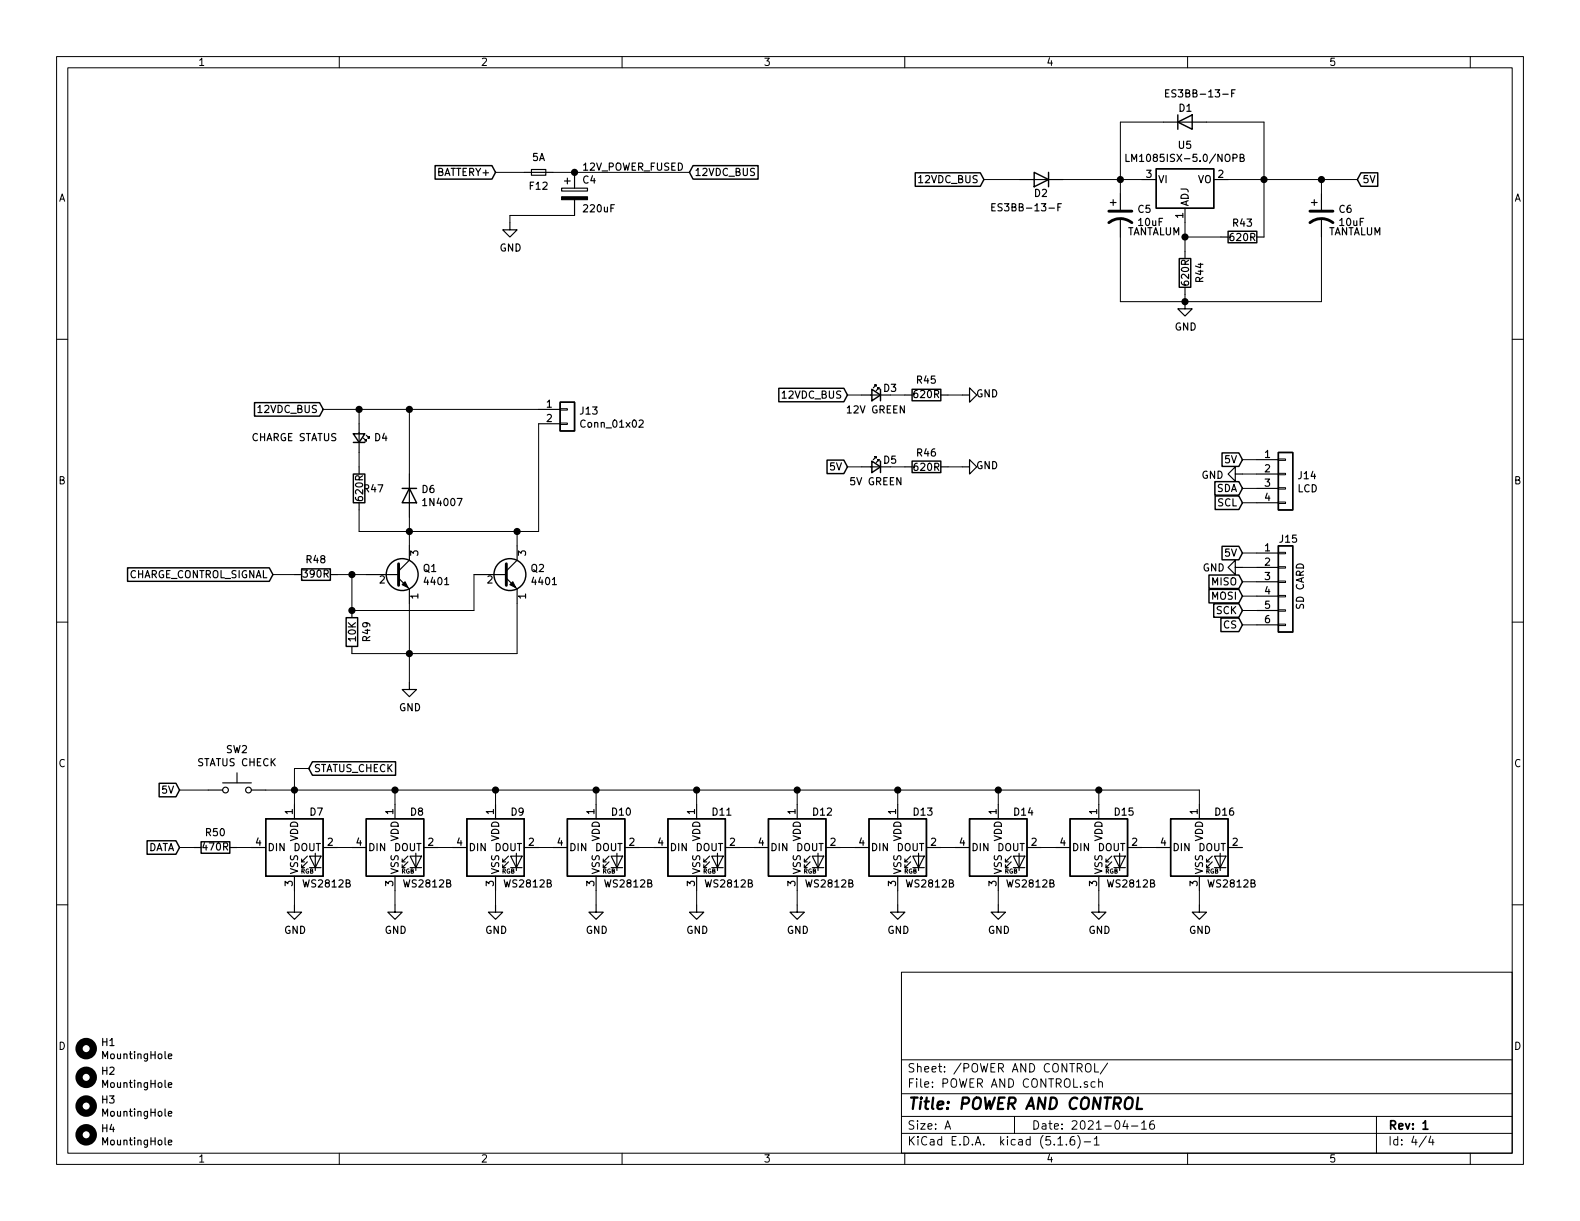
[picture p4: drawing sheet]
EESchema Schematic File Version 4
EELAYER 30 0
EELAYER END
$Descr A 11000 8500
encoding utf-8
Sheet 4 4
Title "POWER AND CONTROL"
Date "2021-04-16"
Rev "1"
Comp ""
Comment1 ""
Comment2 ""
Comment3 ""
Comment4 ""
$EndDescr
$Comp
L Device:CP C?
U 1 1
P 4000 1350
AR Path="/607DB345" Ref="C?"  Part="1" 
AR Path="/607CEECB/607DB345" Ref="C?"  Part="1" 
AR Path="/6086926A/607DB345" Ref="C4"  Part="1" 
F 0 "C4" H 4050 1450 50  0000 L CNN
F 1 "220uF" H 4050 1250 50  0000 L CNN
F 2 "Capacitor_THT:CP_Radial_D10.0mm_P5.00mm" H 4038 1200 50  0001 C CNN
F 3 "~" H 4000 1350 50  0001 C CNN
	1    4000 1350
	1    0    0    -1  
$EndComp
Text Label 4050 1200 0    50   ~ 0
12V_POWER_FUSED
$Comp
L power:GND #PWR?
U 1 1
P 3550 1550
AR Path="/607DB34D" Ref="#PWR?"  Part="1" 
AR Path="/607CEECB/607DB34D" Ref="#PWR?"  Part="1" 
AR Path="/6086926A/607DB34D" Ref="#PWR07"  Part="1" 
F 0 "#PWR07" H 3550 1300 50  0001 C CNN
F 1 "GND" H 3555 1377 50  0000 C CNN
F 2 "" H 3550 1550 50  0001 C CNN
F 3 "" H 3550 1550 50  0001 C CNN
	1    3550 1550
	1    0    0    -1  
$EndComp
Wire Wire Line
	4000 1500 3550 1500
Wire Wire Line
	3550 1500 3550 1550
Connection ~ 4000 1200
Text GLabel 4800 1200 2    50   Input ~ 0
12VDC_BUS
$Comp
L Device:Fuse_Small F?
U 1 1
P 3750 1200
AR Path="/607DB35B" Ref="F?"  Part="1" 
AR Path="/607CEECB/607DB35B" Ref="F?"  Part="1" 
AR Path="/6086926A/607DB35B" Ref="F12"  Part="1" 
F 0 "F12" H 3750 1300 50  0000 C CNN
F 1 "5A" H 3750 1100 50  0000 C CNN
F 2 "NiCd Battery Tester:1206_FUSE" H 3750 1200 50  0001 C CNN
F 3 "~" H 3750 1200 50  0001 C CNN
	1    3750 1200
	1    0    0    1   
$EndComp
Wire Wire Line
	3450 1200 3650 1200
Wire Wire Line
	3850 1200 4000 1200
Text GLabel 5900 3250 0    50   Input ~ 0
5V
$Comp
L Device:LED_Small D?
U 1 1
P 6100 2750
AR Path="/607E1CB8" Ref="D?"  Part="1" 
AR Path="/607CEECB/607E1CB8" Ref="D?"  Part="1" 
AR Path="/6086926A/607E1CB8" Ref="D3"  Part="1" 
F 0 "D3" H 5950 2800 50  0000 L CNN
F 1 "12V GREEN" H 6100 2650 50  0000 C CNN
F 2 "LED_THT:LED_D5.0mm_Horizontal_O3.81mm_Z3.0mm" V 6100 2750 50  0001 C CNN
F 3 "~" V 6100 2750 50  0001 C CNN
	1    6100 2750
	-1   0    0    -1  
$EndComp
$Comp
L Device:R R?
U 1 1
P 6450 2750
AR Path="/607E1CBE" Ref="R?"  Part="1" 
AR Path="/607CEECB/607E1CBE" Ref="R?"  Part="1" 
AR Path="/6086926A/607E1CBE" Ref="R45"  Part="1" 
F 0 "R45" V 6550 2750 50  0000 C CNN
F 1 "620R" V 6450 2750 50  0000 C CNN
F 2 "Resistor_SMD:R_1206_3216Metric_Pad1.42x1.75mm_HandSolder" V 6380 2750 50  0001 C CNN
F 3 "~" H 6450 2750 50  0001 C CNN
F 4 "C17972" H 6450 2750 50  0001 C CNN "LCSC"
	1    6450 2750
	0    -1   -1   0   
$EndComp
$Comp
L Device:LED_Small D?
U 1 1
P 6100 3250
AR Path="/607E1CC4" Ref="D?"  Part="1" 
AR Path="/607CEECB/607E1CC4" Ref="D?"  Part="1" 
AR Path="/6086926A/607E1CC4" Ref="D5"  Part="1" 
F 0 "D5" H 5950 3300 50  0000 L CNN
F 1 "5V GREEN" H 6100 3150 50  0000 C CNN
F 2 "LED_THT:LED_D5.0mm_Horizontal_O3.81mm_Z3.0mm" V 6100 3250 50  0001 C CNN
F 3 "~" V 6100 3250 50  0001 C CNN
	1    6100 3250
	-1   0    0    -1  
$EndComp
$Comp
L Device:R R?
U 1 1
P 6450 3250
AR Path="/607E1CCA" Ref="R?"  Part="1" 
AR Path="/607CEECB/607E1CCA" Ref="R?"  Part="1" 
AR Path="/6086926A/607E1CCA" Ref="R46"  Part="1" 
F 0 "R46" V 6350 3250 50  0000 C CNN
F 1 "620R" V 6450 3250 50  0000 C CNN
F 2 "Resistor_SMD:R_1206_3216Metric_Pad1.42x1.75mm_HandSolder" V 6380 3250 50  0001 C CNN
F 3 "~" H 6450 3250 50  0001 C CNN
F 4 "C17972" H 6450 3250 50  0001 C CNN "LCSC"
	1    6450 3250
	0    1    1    0   
$EndComp
Wire Wire Line
	6000 2750 5900 2750
Wire Wire Line
	5900 3250 6000 3250
Wire Wire Line
	6200 3250 6300 3250
Wire Wire Line
	6200 2750 6300 2750
$Comp
L power:GND #PWR?
U 1 1
P 6700 3250
AR Path="/607E1CD5" Ref="#PWR?"  Part="1" 
AR Path="/607CEECB/607E1CD5" Ref="#PWR?"  Part="1" 
AR Path="/6086926A/607E1CD5" Ref="#PWR010"  Part="1" 
F 0 "#PWR010" H 6700 3000 50  0001 C CNN
F 1 "GND" V 6705 3077 50  0000 C CNN
F 2 "" H 6700 3250 50  0001 C CNN
F 3 "" H 6700 3250 50  0001 C CNN
	1    6700 3250
	0    -1   -1   0   
$EndComp
$Comp
L power:GND #PWR?
U 1 1
P 6700 2750
AR Path="/607E1CDB" Ref="#PWR?"  Part="1" 
AR Path="/607CEECB/607E1CDB" Ref="#PWR?"  Part="1" 
AR Path="/6086926A/607E1CDB" Ref="#PWR09"  Part="1" 
F 0 "#PWR09" H 6700 2500 50  0001 C CNN
F 1 "GND" V 6705 2577 50  0000 C CNN
F 2 "" H 6700 2750 50  0001 C CNN
F 3 "" H 6700 2750 50  0001 C CNN
	1    6700 2750
	0    -1   -1   0   
$EndComp
Wire Wire Line
	6700 2750 6600 2750
Wire Wire Line
	6600 3250 6700 3250
Text GLabel 1250 5900 0    50   Input ~ 0
DATA
Wire Wire Line
	8750 4350 8650 4350
Wire Wire Line
	8650 4250 8750 4250
Wire Wire Line
	8750 4150 8650 4150
Wire Wire Line
	8650 4050 8750 4050
Wire Wire Line
	8750 3950 8650 3950
Wire Wire Line
	8650 3850 8750 3850
$Comp
L power:GND #PWR?
U 1 1
P 8650 3950
AR Path="/607EAE3A" Ref="#PWR?"  Part="1" 
AR Path="/607CEECB/607EAE3A" Ref="#PWR?"  Part="1" 
AR Path="/6086926A/607EAE3A" Ref="#PWR012"  Part="1" 
F 0 "#PWR012" H 8650 3700 50  0001 C CNN
F 1 "GND" V 8650 3750 50  0000 C CNN
F 2 "" H 8650 3950 50  0001 C CNN
F 3 "" H 8650 3950 50  0001 C CNN
	1    8650 3950
	0    1    1    0   
$EndComp
Text GLabel 8650 3850 0    50   Input ~ 0
5V
Text GLabel 8650 4350 0    50   Input ~ 0
CS
Text GLabel 8650 4250 0    50   Input ~ 0
SCK
Text GLabel 8650 4150 0    50   Input ~ 0
MOSI
Text GLabel 8650 4050 0    50   Input ~ 0
MISO
$Comp
L Device:R R?
U 1 1
P 1500 5900
AR Path="/607EAE48" Ref="R?"  Part="1" 
AR Path="/607CEECB/607EAE48" Ref="R?"  Part="1" 
AR Path="/6086926A/607EAE48" Ref="R50"  Part="1" 
F 0 "R50" V 1600 5900 50  0000 C CNN
F 1 "470R" V 1500 5900 50  0000 C CNN
F 2 "Resistor_SMD:R_1206_3216Metric_Pad1.42x1.75mm_HandSolder" V 1430 5900 50  0001 C CNN
F 3 "~" H 1500 5900 50  0001 C CNN
F 4 "C17936" H 1500 5900 50  0001 C CNN "LCSC"
	1    1500 5900
	0    -1   -1   0   
$EndComp
Text GLabel 1250 5500 0    50   Input ~ 0
5V
Wire Wire Line
	8650 3200 8750 3200
Wire Wire Line
	8750 3300 8650 3300
Wire Wire Line
	8650 3400 8750 3400
Wire Wire Line
	8750 3500 8650 3500
Text GLabel 8650 3500 0    50   Input ~ 0
SCL
Text GLabel 8650 3400 0    50   Input ~ 0
SDA
$Comp
L power:GND #PWR?
U 1 1
P 8650 3300
AR Path="/607EAE67" Ref="#PWR?"  Part="1" 
AR Path="/607CEECB/607EAE67" Ref="#PWR?"  Part="1" 
AR Path="/6086926A/607EAE67" Ref="#PWR011"  Part="1" 
F 0 "#PWR011" H 8650 3050 50  0001 C CNN
F 1 "GND" V 8655 3172 50  0000 R CNN
F 2 "" H 8650 3300 50  0001 C CNN
F 3 "" H 8650 3300 50  0001 C CNN
	1    8650 3300
	0    1    1    0   
$EndComp
Text GLabel 8650 3200 0    50   Input ~ 0
5V
$Comp
L Connector_Generic:Conn_01x04 J?
U 1 1
P 8950 3300
AR Path="/607EAE7B" Ref="J?"  Part="1" 
AR Path="/607CEECB/607EAE7B" Ref="J?"  Part="1" 
AR Path="/6086926A/607EAE7B" Ref="J14"  Part="1" 
F 0 "J14" H 9030 3292 50  0000 L CNN
F 1 "LCD" H 9030 3201 50  0000 L CNN
F 2 "Connector_PinHeader_2.54mm:PinHeader_1x04_P2.54mm_Vertical" H 8950 3300 50  0001 C CNN
F 3 "~" H 8950 3300 50  0001 C CNN
	1    8950 3300
	1    0    0    -1  
$EndComp
$Comp
L Connector_Generic:Conn_01x06 J?
U 1 1
P 8950 4050
AR Path="/607EAE81" Ref="J?"  Part="1" 
AR Path="/607CEECB/607EAE81" Ref="J?"  Part="1" 
AR Path="/6086926A/607EAE81" Ref="J15"  Part="1" 
F 0 "J15" H 8900 4350 50  0000 L CNN
F 1 "SD CARD" V 9050 3850 50  0000 L CNN
F 2 "Connector_PinHeader_2.54mm:PinHeader_1x06_P2.54mm_Vertical" H 8950 4050 50  0001 C CNN
F 3 "~" H 8950 4050 50  0001 C CNN
	1    8950 4050
	1    0    0    -1  
$EndComp
$Comp
L Device:R R?
U 1 1
P 2200 4000
AR Path="/608CA108" Ref="R?"  Part="1" 
AR Path="/607CEECB/608CA108" Ref="R?"  Part="1" 
AR Path="/6086926A/608CA108" Ref="R48"  Part="1" 
F 0 "R48" V 2300 4000 50  0000 C CNN
F 1 "390R" V 2200 4000 50  0000 C CNN
F 2 "Resistor_SMD:R_1206_3216Metric_Pad1.42x1.75mm_HandSolder" V 2130 4000 50  0001 C CNN
F 3 "~" H 2200 4000 50  0001 C CNN
F 4 "C17972" H 2200 4000 50  0001 C CNN "LCSC"
	1    2200 4000
	0    -1   -1   0   
$EndComp
$Comp
L Device:R R?
U 1 1
P 2450 4400
AR Path="/608CA8C7" Ref="R?"  Part="1" 
AR Path="/607CEECB/608CA8C7" Ref="R?"  Part="1" 
AR Path="/6086926A/608CA8C7" Ref="R49"  Part="1" 
F 0 "R49" V 2550 4400 50  0000 C CNN
F 1 "10K" V 2450 4400 50  0000 C CNN
F 2 "Resistor_SMD:R_1206_3216Metric_Pad1.42x1.75mm_HandSolder" V 2380 4400 50  0001 C CNN
F 3 "~" H 2450 4400 50  0001 C CNN
F 4 "C17972" H 2450 4400 50  0001 C CNN "LCSC"
	1    2450 4400
	1    0    0    -1  
$EndComp
$Comp
L Transistor_BJT:2N3904 Q1
U 1 1
P 2750 4000
F 0 "Q1" H 2940 4046 50  0000 L CNN
F 1 "4401" H 2940 3955 50  0000 L CNN
F 2 "Package_TO_SOT_SMD:SOT-23_Handsoldering" H 2950 3925 50  0001 L CIN
F 3 "https://www.onsemi.com/pdf/datasheet/mmbt4401-d.pdf" H 2750 4000 50  0001 L CNN
	1    2750 4000
	1    0    0    -1  
$EndComp
$Comp
L power:GND #PWR?
U 1 1
P 2850 4750
AR Path="/608CD125" Ref="#PWR?"  Part="1" 
AR Path="/607CEECB/608CD125" Ref="#PWR?"  Part="1" 
AR Path="/6086926A/608CD125" Ref="#PWR013"  Part="1" 
F 0 "#PWR013" H 2850 4500 50  0001 C CNN
F 1 "GND" H 2855 4577 50  0000 C CNN
F 2 "" H 2850 4750 50  0001 C CNN
F 3 "" H 2850 4750 50  0001 C CNN
	1    2850 4750
	1    0    0    -1  
$EndComp
$Comp
L Diode:1N4007 D6
U 1 1
P 2850 3450
F 0 "D6" V 2804 3530 50  0000 L CNN
F 1 "1N4007" V 2895 3530 50  0000 L CNN
F 2 "Diode_SMD:D_SMB_Handsoldering" H 2850 3275 50  0001 C CNN
F 3 "https://www.diodes.com/assets/Datasheets/ds16003.pdf" H 2850 3450 50  0001 C CNN
	1    2850 3450
	0    1    1    0   
$EndComp
$Comp
L Connector_Generic:Conn_01x02 J13
U 1 1
P 3950 2850
F 0 "J13" H 4030 2842 50  0000 L CNN
F 1 "Conn_01x02" H 4030 2751 50  0000 L CNN
F 2 "Connector_Molex:Molex_Mini-Fit_Jr_5569-02A2_2x01_P4.20mm_Horizontal" H 3950 2850 50  0001 C CNN
F 3 "~" H 3950 2850 50  0001 C CNN
	1    3950 2850
	1    0    0    -1  
$EndComp
Wire Wire Line
	2850 2850 3750 2850
Wire Wire Line
	3750 3700 3600 3700
Wire Wire Line
	2850 3700 2850 3600
Wire Wire Line
	2850 3700 2850 3800
Connection ~ 2850 3700
Wire Wire Line
	2850 4200 2850 4550
Wire Wire Line
	2450 4550 2850 4550
Connection ~ 2850 4550
Wire Wire Line
	2850 4550 2850 4750
Wire Wire Line
	2450 4250 2450 4000
Wire Wire Line
	2450 4000 2550 4000
Wire Wire Line
	2350 4000 2450 4000
Connection ~ 2450 4000
Text GLabel 1900 4000 0    50   Input ~ 0
CHARGE_CONTROL_SIGNAL
Wire Wire Line
	2050 4000 1900 4000
$Comp
L LED:WS2812B D7
U 1 1
P 2050 5900
F 0 "D7" H 2150 6150 50  0000 L CNN
F 1 "WS2812B" H 2100 5650 50  0000 L CNN
F 2 "LED_SMD:LED_WS2812B_PLCC4_5.0x5.0mm_P3.2mm" H 2100 5600 50  0001 L TNN
F 3 "https://cdn-shop.adafruit.com/datasheets/WS2812B.pdf" H 2150 5525 50  0001 L TNN
	1    2050 5900
	1    0    0    -1  
$EndComp
Wire Wire Line
	2050 5500 2050 5600
$Comp
L power:GND #PWR?
U 1 1
P 2050 6300
AR Path="/60E10B66" Ref="#PWR?"  Part="1" 
AR Path="/607CEECB/60E10B66" Ref="#PWR?"  Part="1" 
AR Path="/6086926A/60E10B66" Ref="#PWR014"  Part="1" 
F 0 "#PWR014" H 2050 6050 50  0001 C CNN
F 1 "GND" H 2055 6127 50  0000 C CNN
F 2 "" H 2050 6300 50  0001 C CNN
F 3 "" H 2050 6300 50  0001 C CNN
	1    2050 6300
	1    0    0    -1  
$EndComp
Wire Wire Line
	2050 6300 2050 6200
Wire Wire Line
	1750 5900 1650 5900
$Comp
L LED:WS2812B D8
U 1 1
P 2750 5900
F 0 "D8" H 2850 6150 50  0000 L CNN
F 1 "WS2812B" H 2800 5650 50  0000 L CNN
F 2 "LED_SMD:LED_WS2812B_PLCC4_5.0x5.0mm_P3.2mm" H 2800 5600 50  0001 L TNN
F 3 "https://cdn-shop.adafruit.com/datasheets/WS2812B.pdf" H 2850 5525 50  0001 L TNN
	1    2750 5900
	1    0    0    -1  
$EndComp
Wire Wire Line
	2750 5500 2750 5600
$Comp
L power:GND #PWR?
U 1 1
P 2750 6300
AR Path="/60E1347C" Ref="#PWR?"  Part="1" 
AR Path="/607CEECB/60E1347C" Ref="#PWR?"  Part="1" 
AR Path="/6086926A/60E1347C" Ref="#PWR015"  Part="1" 
F 0 "#PWR015" H 2750 6050 50  0001 C CNN
F 1 "GND" H 2755 6127 50  0000 C CNN
F 2 "" H 2750 6300 50  0001 C CNN
F 3 "" H 2750 6300 50  0001 C CNN
	1    2750 6300
	1    0    0    -1  
$EndComp
Wire Wire Line
	2750 6300 2750 6200
Wire Wire Line
	2450 5900 2350 5900
$Comp
L LED:WS2812B D9
U 1 1
P 3450 5900
F 0 "D9" H 3550 6150 50  0000 L CNN
F 1 "WS2812B" H 3500 5650 50  0000 L CNN
F 2 "LED_SMD:LED_WS2812B_PLCC4_5.0x5.0mm_P3.2mm" H 3500 5600 50  0001 L TNN
F 3 "https://cdn-shop.adafruit.com/datasheets/WS2812B.pdf" H 3550 5525 50  0001 L TNN
	1    3450 5900
	1    0    0    -1  
$EndComp
Wire Wire Line
	3450 5500 3450 5600
$Comp
L power:GND #PWR?
U 1 1
P 3450 6300
AR Path="/60E15568" Ref="#PWR?"  Part="1" 
AR Path="/607CEECB/60E15568" Ref="#PWR?"  Part="1" 
AR Path="/6086926A/60E15568" Ref="#PWR016"  Part="1" 
F 0 "#PWR016" H 3450 6050 50  0001 C CNN
F 1 "GND" H 3455 6127 50  0000 C CNN
F 2 "" H 3450 6300 50  0001 C CNN
F 3 "" H 3450 6300 50  0001 C CNN
	1    3450 6300
	1    0    0    -1  
$EndComp
Wire Wire Line
	3450 6300 3450 6200
Wire Wire Line
	3150 5900 3050 5900
$Comp
L LED:WS2812B D10
U 1 1
P 4150 5900
F 0 "D10" H 4250 6150 50  0000 L CNN
F 1 "WS2812B" H 4200 5650 50  0000 L CNN
F 2 "LED_SMD:LED_WS2812B_PLCC4_5.0x5.0mm_P3.2mm" H 4200 5600 50  0001 L TNN
F 3 "https://cdn-shop.adafruit.com/datasheets/WS2812B.pdf" H 4250 5525 50  0001 L TNN
	1    4150 5900
	1    0    0    -1  
$EndComp
Wire Wire Line
	4150 5500 4150 5600
$Comp
L power:GND #PWR?
U 1 1
P 4150 6300
AR Path="/60E182E0" Ref="#PWR?"  Part="1" 
AR Path="/607CEECB/60E182E0" Ref="#PWR?"  Part="1" 
AR Path="/6086926A/60E182E0" Ref="#PWR017"  Part="1" 
F 0 "#PWR017" H 4150 6050 50  0001 C CNN
F 1 "GND" H 4155 6127 50  0000 C CNN
F 2 "" H 4150 6300 50  0001 C CNN
F 3 "" H 4150 6300 50  0001 C CNN
	1    4150 6300
	1    0    0    -1  
$EndComp
Wire Wire Line
	4150 6300 4150 6200
Wire Wire Line
	3850 5900 3750 5900
$Comp
L LED:WS2812B D11
U 1 1
P 4850 5900
F 0 "D11" H 4950 6150 50  0000 L CNN
F 1 "WS2812B" H 4900 5650 50  0000 L CNN
F 2 "LED_SMD:LED_WS2812B_PLCC4_5.0x5.0mm_P3.2mm" H 4900 5600 50  0001 L TNN
F 3 "https://cdn-shop.adafruit.com/datasheets/WS2812B.pdf" H 4950 5525 50  0001 L TNN
	1    4850 5900
	1    0    0    -1  
$EndComp
Wire Wire Line
	4850 5500 4850 5600
$Comp
L power:GND #PWR?
U 1 1
P 4850 6300
AR Path="/60E1AEB1" Ref="#PWR?"  Part="1" 
AR Path="/607CEECB/60E1AEB1" Ref="#PWR?"  Part="1" 
AR Path="/6086926A/60E1AEB1" Ref="#PWR018"  Part="1" 
F 0 "#PWR018" H 4850 6050 50  0001 C CNN
F 1 "GND" H 4855 6127 50  0000 C CNN
F 2 "" H 4850 6300 50  0001 C CNN
F 3 "" H 4850 6300 50  0001 C CNN
	1    4850 6300
	1    0    0    -1  
$EndComp
Wire Wire Line
	4850 6300 4850 6200
Wire Wire Line
	4550 5900 4450 5900
$Comp
L LED:WS2812B D12
U 1 1
P 5550 5900
F 0 "D12" H 5650 6150 50  0000 L CNN
F 1 "WS2812B" H 5600 5650 50  0000 L CNN
F 2 "LED_SMD:LED_WS2812B_PLCC4_5.0x5.0mm_P3.2mm" H 5600 5600 50  0001 L TNN
F 3 "https://cdn-shop.adafruit.com/datasheets/WS2812B.pdf" H 5650 5525 50  0001 L TNN
	1    5550 5900
	1    0    0    -1  
$EndComp
Wire Wire Line
	5550 5500 5550 5600
$Comp
L power:GND #PWR?
U 1 1
P 5550 6300
AR Path="/60E1F3A0" Ref="#PWR?"  Part="1" 
AR Path="/607CEECB/60E1F3A0" Ref="#PWR?"  Part="1" 
AR Path="/6086926A/60E1F3A0" Ref="#PWR019"  Part="1" 
F 0 "#PWR019" H 5550 6050 50  0001 C CNN
F 1 "GND" H 5555 6127 50  0000 C CNN
F 2 "" H 5550 6300 50  0001 C CNN
F 3 "" H 5550 6300 50  0001 C CNN
	1    5550 6300
	1    0    0    -1  
$EndComp
Wire Wire Line
	5550 6300 5550 6200
Wire Wire Line
	5250 5900 5150 5900
$Comp
L LED:WS2812B D13
U 1 1
P 6250 5900
F 0 "D13" H 6350 6150 50  0000 L CNN
F 1 "WS2812B" H 6300 5650 50  0000 L CNN
F 2 "LED_SMD:LED_WS2812B_PLCC4_5.0x5.0mm_P3.2mm" H 6300 5600 50  0001 L TNN
F 3 "https://cdn-shop.adafruit.com/datasheets/WS2812B.pdf" H 6350 5525 50  0001 L TNN
	1    6250 5900
	1    0    0    -1  
$EndComp
Wire Wire Line
	6250 5500 6250 5600
$Comp
L power:GND #PWR?
U 1 1
P 6250 6300
AR Path="/60E24320" Ref="#PWR?"  Part="1" 
AR Path="/607CEECB/60E24320" Ref="#PWR?"  Part="1" 
AR Path="/6086926A/60E24320" Ref="#PWR020"  Part="1" 
F 0 "#PWR020" H 6250 6050 50  0001 C CNN
F 1 "GND" H 6255 6127 50  0000 C CNN
F 2 "" H 6250 6300 50  0001 C CNN
F 3 "" H 6250 6300 50  0001 C CNN
	1    6250 6300
	1    0    0    -1  
$EndComp
Wire Wire Line
	6250 6300 6250 6200
Wire Wire Line
	5950 5900 5850 5900
$Comp
L LED:WS2812B D14
U 1 1
P 6950 5900
F 0 "D14" H 7050 6150 50  0000 L CNN
F 1 "WS2812B" H 7000 5650 50  0000 L CNN
F 2 "LED_SMD:LED_WS2812B_PLCC4_5.0x5.0mm_P3.2mm" H 7000 5600 50  0001 L TNN
F 3 "https://cdn-shop.adafruit.com/datasheets/WS2812B.pdf" H 7050 5525 50  0001 L TNN
	1    6950 5900
	1    0    0    -1  
$EndComp
Wire Wire Line
	6950 5500 6950 5600
$Comp
L power:GND #PWR?
U 1 1
P 6950 6300
AR Path="/60E35DA7" Ref="#PWR?"  Part="1" 
AR Path="/607CEECB/60E35DA7" Ref="#PWR?"  Part="1" 
AR Path="/6086926A/60E35DA7" Ref="#PWR021"  Part="1" 
F 0 "#PWR021" H 6950 6050 50  0001 C CNN
F 1 "GND" H 6955 6127 50  0000 C CNN
F 2 "" H 6950 6300 50  0001 C CNN
F 3 "" H 6950 6300 50  0001 C CNN
	1    6950 6300
	1    0    0    -1  
$EndComp
Wire Wire Line
	6950 6300 6950 6200
Wire Wire Line
	6650 5900 6550 5900
$Comp
L LED:WS2812B D15
U 1 1
P 7650 5900
F 0 "D15" H 7750 6150 50  0000 L CNN
F 1 "WS2812B" H 7700 5650 50  0000 L CNN
F 2 "LED_SMD:LED_WS2812B_PLCC4_5.0x5.0mm_P3.2mm" H 7700 5600 50  0001 L TNN
F 3 "https://cdn-shop.adafruit.com/datasheets/WS2812B.pdf" H 7750 5525 50  0001 L TNN
	1    7650 5900
	1    0    0    -1  
$EndComp
Wire Wire Line
	7650 5500 7650 5600
$Comp
L power:GND #PWR?
U 1 1
P 7650 6300
AR Path="/60E35DBF" Ref="#PWR?"  Part="1" 
AR Path="/607CEECB/60E35DBF" Ref="#PWR?"  Part="1" 
AR Path="/6086926A/60E35DBF" Ref="#PWR022"  Part="1" 
F 0 "#PWR022" H 7650 6050 50  0001 C CNN
F 1 "GND" H 7655 6127 50  0000 C CNN
F 2 "" H 7650 6300 50  0001 C CNN
F 3 "" H 7650 6300 50  0001 C CNN
	1    7650 6300
	1    0    0    -1  
$EndComp
Wire Wire Line
	7650 6300 7650 6200
Wire Wire Line
	7350 5900 7250 5900
$Comp
L LED:WS2812B D16
U 1 1
P 8350 5900
F 0 "D16" H 8450 6150 50  0000 L CNN
F 1 "WS2812B" H 8400 5650 50  0000 L CNN
F 2 "LED_SMD:LED_WS2812B_PLCC4_5.0x5.0mm_P3.2mm" H 8400 5600 50  0001 L TNN
F 3 "https://cdn-shop.adafruit.com/datasheets/WS2812B.pdf" H 8450 5525 50  0001 L TNN
	1    8350 5900
	1    0    0    -1  
$EndComp
Wire Wire Line
	8350 5500 8350 5600
$Comp
L power:GND #PWR?
U 1 1
P 8350 6300
AR Path="/60E35DD7" Ref="#PWR?"  Part="1" 
AR Path="/607CEECB/60E35DD7" Ref="#PWR?"  Part="1" 
AR Path="/6086926A/60E35DD7" Ref="#PWR023"  Part="1" 
F 0 "#PWR023" H 8350 6050 50  0001 C CNN
F 1 "GND" H 8355 6127 50  0000 C CNN
F 2 "" H 8350 6300 50  0001 C CNN
F 3 "" H 8350 6300 50  0001 C CNN
	1    8350 6300
	1    0    0    -1  
$EndComp
Wire Wire Line
	8350 6300 8350 6200
Wire Wire Line
	8050 5900 7950 5900
Wire Wire Line
	4000 1200 4800 1200
Text GLabel 5900 2750 0    50   Input ~ 0
12VDC_BUS
$Comp
L Regulator_Linear:LM317_TO-263 U5
U 1 1
P 8250 1250
F 0 "U5" H 8250 1492 50  0000 C CNN
F 1 "LM1085ISX-5.0/NOPB" H 8250 1401 50  0000 C CNN
F 2 "Package_TO_SOT_SMD:TO-263-3_TabPin2" H 8250 1500 50  0001 C CIN
F 3 "https://www.ti.com/lit/ds/symlink/lm1085.pdf?HQS=dis-dk-null-digikeymode-dsf-pf-null-wwe&ts=1618590063539" H 8250 1250 50  0001 C CNN
	1    8250 1250
	1    0    0    -1  
$EndComp
Text GLabel 6850 1250 0    50   Input ~ 0
12VDC_BUS
$Comp
L Device:R R?
U 1 1
P 8250 1900
AR Path="/60E50547" Ref="R?"  Part="1" 
AR Path="/607CEECB/60E50547" Ref="R?"  Part="1" 
AR Path="/6086926A/60E50547" Ref="R44"  Part="1" 
F 0 "R44" V 8350 1900 50  0000 C CNN
F 1 "620R" V 8250 1900 50  0000 C CNN
F 2 "Resistor_SMD:R_1206_3216Metric_Pad1.42x1.75mm_HandSolder" V 8180 1900 50  0001 C CNN
F 3 "~" H 8250 1900 50  0001 C CNN
F 4 "C17972" H 8250 1900 50  0001 C CNN "LCSC"
	1    8250 1900
	1    0    0    -1  
$EndComp
$Comp
L Device:R R?
U 1 1
P 8650 1650
AR Path="/60E5100C" Ref="R?"  Part="1" 
AR Path="/607CEECB/60E5100C" Ref="R?"  Part="1" 
AR Path="/6086926A/60E5100C" Ref="R43"  Part="1" 
F 0 "R43" V 8550 1650 50  0000 C CNN
F 1 "620R" V 8650 1650 50  0000 C CNN
F 2 "Resistor_SMD:R_1206_3216Metric_Pad1.42x1.75mm_HandSolder" V 8580 1650 50  0001 C CNN
F 3 "~" H 8650 1650 50  0001 C CNN
F 4 "C17972" H 8650 1650 50  0001 C CNN "LCSC"
	1    8650 1650
	0    1    1    0   
$EndComp
$Comp
L Device:CP1 C5
U 1 1
P 7800 1500
F 0 "C5" H 7915 1546 50  0000 L CNN
F 1 "10uF" H 7915 1455 50  0000 L CNN
F 2 "Capacitor_Tantalum_SMD:CP_EIA-6032-20_AVX-F_Pad2.25x2.35mm_HandSolder" H 7800 1500 50  0001 C CNN
F 3 "~" H 7800 1500 50  0001 C CNN
	1    7800 1500
	1    0    0    -1  
$EndComp
$Comp
L Device:CP1 C6
U 1 1
P 9200 1500
F 0 "C6" H 9315 1546 50  0000 L CNN
F 1 "10uF" H 9315 1455 50  0000 L CNN
F 2 "Capacitor_Tantalum_SMD:CP_EIA-6032-20_AVX-F_Pad2.25x2.35mm_HandSolder" H 9200 1500 50  0001 C CNN
F 3 "~" H 9200 1500 50  0001 C CNN
	1    9200 1500
	1    0    0    -1  
$EndComp
Text GLabel 9450 1250 2    50   Input ~ 0
5V
Wire Wire Line
	9450 1250 9200 1250
Wire Wire Line
	9200 1350 9200 1250
Connection ~ 9200 1250
Wire Wire Line
	9200 1250 8800 1250
Wire Wire Line
	9200 1650 9200 2100
Wire Wire Line
	9200 2100 8250 2100
Wire Wire Line
	8250 2100 8250 2050
Wire Wire Line
	8500 1650 8250 1650
Wire Wire Line
	8250 1650 8250 1550
Wire Wire Line
	8250 1650 8250 1750
Connection ~ 8250 1650
Wire Wire Line
	8800 1650 8800 1250
Connection ~ 8800 1250
Wire Wire Line
	8800 1250 8550 1250
Wire Wire Line
	7800 1250 7800 1350
Connection ~ 7800 1250
Wire Wire Line
	7800 1250 7950 1250
Text Notes 9250 1650 0    50   ~ 0
TANTALUM
Text GLabel 3450 1200 0    50   Input ~ 0
BATTERY+
Wire Wire Line
	7800 1650 7800 2100
Wire Wire Line
	7800 2100 8250 2100
Connection ~ 8250 2100
$Comp
L power:GND #PWR?
U 1 1
P 8250 2100
AR Path="/6081FAEC" Ref="#PWR?"  Part="1" 
AR Path="/607CEECB/6081FAEC" Ref="#PWR?"  Part="1" 
AR Path="/6086926A/6081FAEC" Ref="#PWR08"  Part="1" 
F 0 "#PWR08" H 8250 1850 50  0001 C CNN
F 1 "GND" H 8255 1927 50  0000 C CNN
F 2 "" H 8250 2100 50  0001 C CNN
F 3 "" H 8250 2100 50  0001 C CNN
	1    8250 2100
	1    0    0    -1  
$EndComp
Wire Wire Line
	1350 5900 1250 5900
$Comp
L Transistor_BJT:2N3904 Q2
U 1 1
P 3500 4000
F 0 "Q2" H 3690 4046 50  0000 L CNN
F 1 "4401" H 3690 3955 50  0000 L CNN
F 2 "Package_TO_SOT_THT:TO-92L_Inline_Wide" H 3700 3925 50  0001 L CIN
F 3 "https://www.onsemi.com/pdf/datasheet/mmbt4401-d.pdf" H 3500 4000 50  0001 L CNN
	1    3500 4000
	1    0    0    -1  
$EndComp
Wire Wire Line
	3600 3700 3600 3800
Connection ~ 3600 3700
Wire Wire Line
	3600 4200 3600 4550
Wire Wire Line
	3600 4550 2850 4550
Wire Wire Line
	2450 4250 3300 4250
Wire Wire Line
	3300 4250 3300 4000
Connection ~ 2450 4250
Wire Wire Line
	8800 1250 8800 850 
Wire Wire Line
	8800 850  8400 850 
Wire Wire Line
	8100 850  7800 850 
Wire Wire Line
	7800 850  7800 1250
Wire Wire Line
	7400 1250 7800 1250
Wire Wire Line
	7100 1250 6850 1250
$Comp
L Diode:1N4007 D2
U 1 1
P 7250 1250
F 0 "D2" H 7200 1350 50  0000 L CNN
F 1 "ES3BB-13-F" H 7100 1450 50  0000 L CNN
F 2 "Diode_SMD:D_SMB_Handsoldering" H 7250 1075 50  0001 C CNN
F 3 "https://www.diodes.com/assets/Datasheets/ds14003.pdf" H 7250 1250 50  0001 C CNN
	1    7250 1250
	-1   0    0    1   
$EndComp
Text Notes 7850 1650 0    50   ~ 0
TANTALUM
Text GLabel 2250 2850 0    50   Input ~ 0
12VDC_BUS
Wire Wire Line
	2850 2850 2850 3300
Wire Wire Line
	3750 2950 3750 3700
$Comp
L Device:LED_Small D?
U 1 1
P 2500 3050
AR Path="/60A594B0" Ref="D?"  Part="1" 
AR Path="/607CEECB/60A594B0" Ref="D?"  Part="1" 
AR Path="/6086926A/60A594B0" Ref="D4"  Part="1" 
F 0 "D4" V 2500 3150 50  0000 L CNN
F 1 "CHARGE STATUS" V 2500 2600 50  0000 C CNN
F 2 "LED_THT:LED_D5.0mm_Horizontal_O3.81mm_Z3.0mm" V 2500 3050 50  0001 C CNN
F 3 "~" V 2500 3050 50  0001 C CNN
	1    2500 3050
	0    1    -1   0   
$EndComp
$Comp
L Device:R R?
U 1 1
P 2500 3400
AR Path="/60A594B7" Ref="R?"  Part="1" 
AR Path="/607CEECB/60A594B7" Ref="R?"  Part="1" 
AR Path="/6086926A/60A594B7" Ref="R47"  Part="1" 
F 0 "R47" H 2600 3400 50  0000 C CNN
F 1 "620R" V 2500 3400 50  0000 C CNN
F 2 "Resistor_SMD:R_1206_3216Metric_Pad1.42x1.75mm_HandSolder" V 2430 3400 50  0001 C CNN
F 3 "~" H 2500 3400 50  0001 C CNN
F 4 "C17972" H 2500 3400 50  0001 C CNN "LCSC"
	1    2500 3400
	1    0    0    -1  
$EndComp
Wire Wire Line
	2500 2950 2500 2850
Wire Wire Line
	2500 3150 2500 3250
Wire Wire Line
	2500 3550 2500 3700
Wire Wire Line
	2850 3700 3600 3700
Wire Wire Line
	2250 2850 2500 2850
Wire Wire Line
	2850 2850 2500 2850
Connection ~ 2850 2850
Connection ~ 2500 2850
Wire Wire Line
	2500 3700 2850 3700
$Comp
L Diode:1N4007 D1
U 1 1
P 8250 850
F 0 "D1" H 8200 950 50  0000 L CNN
F 1 "ES3BB-13-F" H 8100 1050 50  0000 L CNN
F 2 "Diode_SMD:D_SMB_Handsoldering" H 8250 675 50  0001 C CNN
F 3 "https://www.diodes.com/assets/Datasheets/ds14003.pdf" H 8250 850 50  0001 C CNN
	1    8250 850 
	1    0    0    -1  
$EndComp
$Comp
L Mechanical:MountingHole H1
U 1 1
P 600 7300
F 0 "H1" H 700 7346 50  0000 L CNN
F 1 "MountingHole" H 700 7255 50  0000 L CNN
F 2 "NiCd Battery Tester:KEYSTONE_7795_SCREW_TERM" H 600 7300 50  0001 C CNN
F 3 "~" H 600 7300 50  0001 C CNN
	1    600  7300
	1    0    0    -1  
$EndComp
$Comp
L Mechanical:MountingHole H2
U 1 1
P 600 7500
F 0 "H2" H 700 7546 50  0000 L CNN
F 1 "MountingHole" H 700 7455 50  0000 L CNN
F 2 "NiCd Battery Tester:KEYSTONE_7795_SCREW_TERM" H 600 7500 50  0001 C CNN
F 3 "~" H 600 7500 50  0001 C CNN
	1    600  7500
	1    0    0    -1  
$EndComp
$Comp
L Mechanical:MountingHole H3
U 1 1
P 600 7700
F 0 "H3" H 700 7746 50  0000 L CNN
F 1 "MountingHole" H 700 7655 50  0000 L CNN
F 2 "NiCd Battery Tester:KEYSTONE_7795_SCREW_TERM" H 600 7700 50  0001 C CNN
F 3 "~" H 600 7700 50  0001 C CNN
	1    600  7700
	1    0    0    -1  
$EndComp
$Comp
L Mechanical:MountingHole H4
U 1 1
P 600 7900
F 0 "H4" H 700 7946 50  0000 L CNN
F 1 "MountingHole" H 700 7855 50  0000 L CNN
F 2 "NiCd Battery Tester:KEYSTONE_7795_SCREW_TERM" H 600 7900 50  0001 C CNN
F 3 "~" H 600 7900 50  0001 C CNN
	1    600  7900
	1    0    0    -1  
$EndComp
$Comp
L Switch:SW_Push SW?
U 1 1
P 1650 5500
AR Path="/608A8657" Ref="SW?"  Part="1" 
AR Path="/607B886A/608A8657" Ref="SW?"  Part="1" 
AR Path="/60829CC7/608A8657" Ref="SW?"  Part="1" 
AR Path="/6086926A/608A8657" Ref="SW2"  Part="1" 
F 0 "SW2" H 1650 5785 50  0000 C CNN
F 1 "STATUS CHECK" H 1650 5694 50  0000 C CNN
F 2 "Button_Switch_THT:SW_PUSH_6mm_H5mm" H 1650 5700 50  0001 C CNN
F 3 "~" H 1650 5700 50  0001 C CNN
	1    1650 5500
	1    0    0    -1  
$EndComp
Wire Wire Line
	1250 5500 1450 5500
Wire Wire Line
	8350 5500 7650 5500
Connection ~ 2050 5500
Wire Wire Line
	2050 5500 1850 5500
Connection ~ 2750 5500
Wire Wire Line
	2750 5500 2050 5500
Connection ~ 3450 5500
Wire Wire Line
	3450 5500 2750 5500
Connection ~ 4150 5500
Wire Wire Line
	4150 5500 3450 5500
Connection ~ 4850 5500
Wire Wire Line
	4850 5500 4150 5500
Connection ~ 5550 5500
Wire Wire Line
	5550 5500 4850 5500
Connection ~ 6250 5500
Wire Wire Line
	6250 5500 5550 5500
Connection ~ 6950 5500
Wire Wire Line
	6950 5500 6250 5500
Connection ~ 7650 5500
Wire Wire Line
	7650 5500 6950 5500
Text GLabel 2150 5350 2    50   Input ~ 0
STATUS_CHECK
Wire Wire Line
	2150 5350 2050 5350
Wire Wire Line
	2050 5350 2050 5500
$EndSCHEMATC
